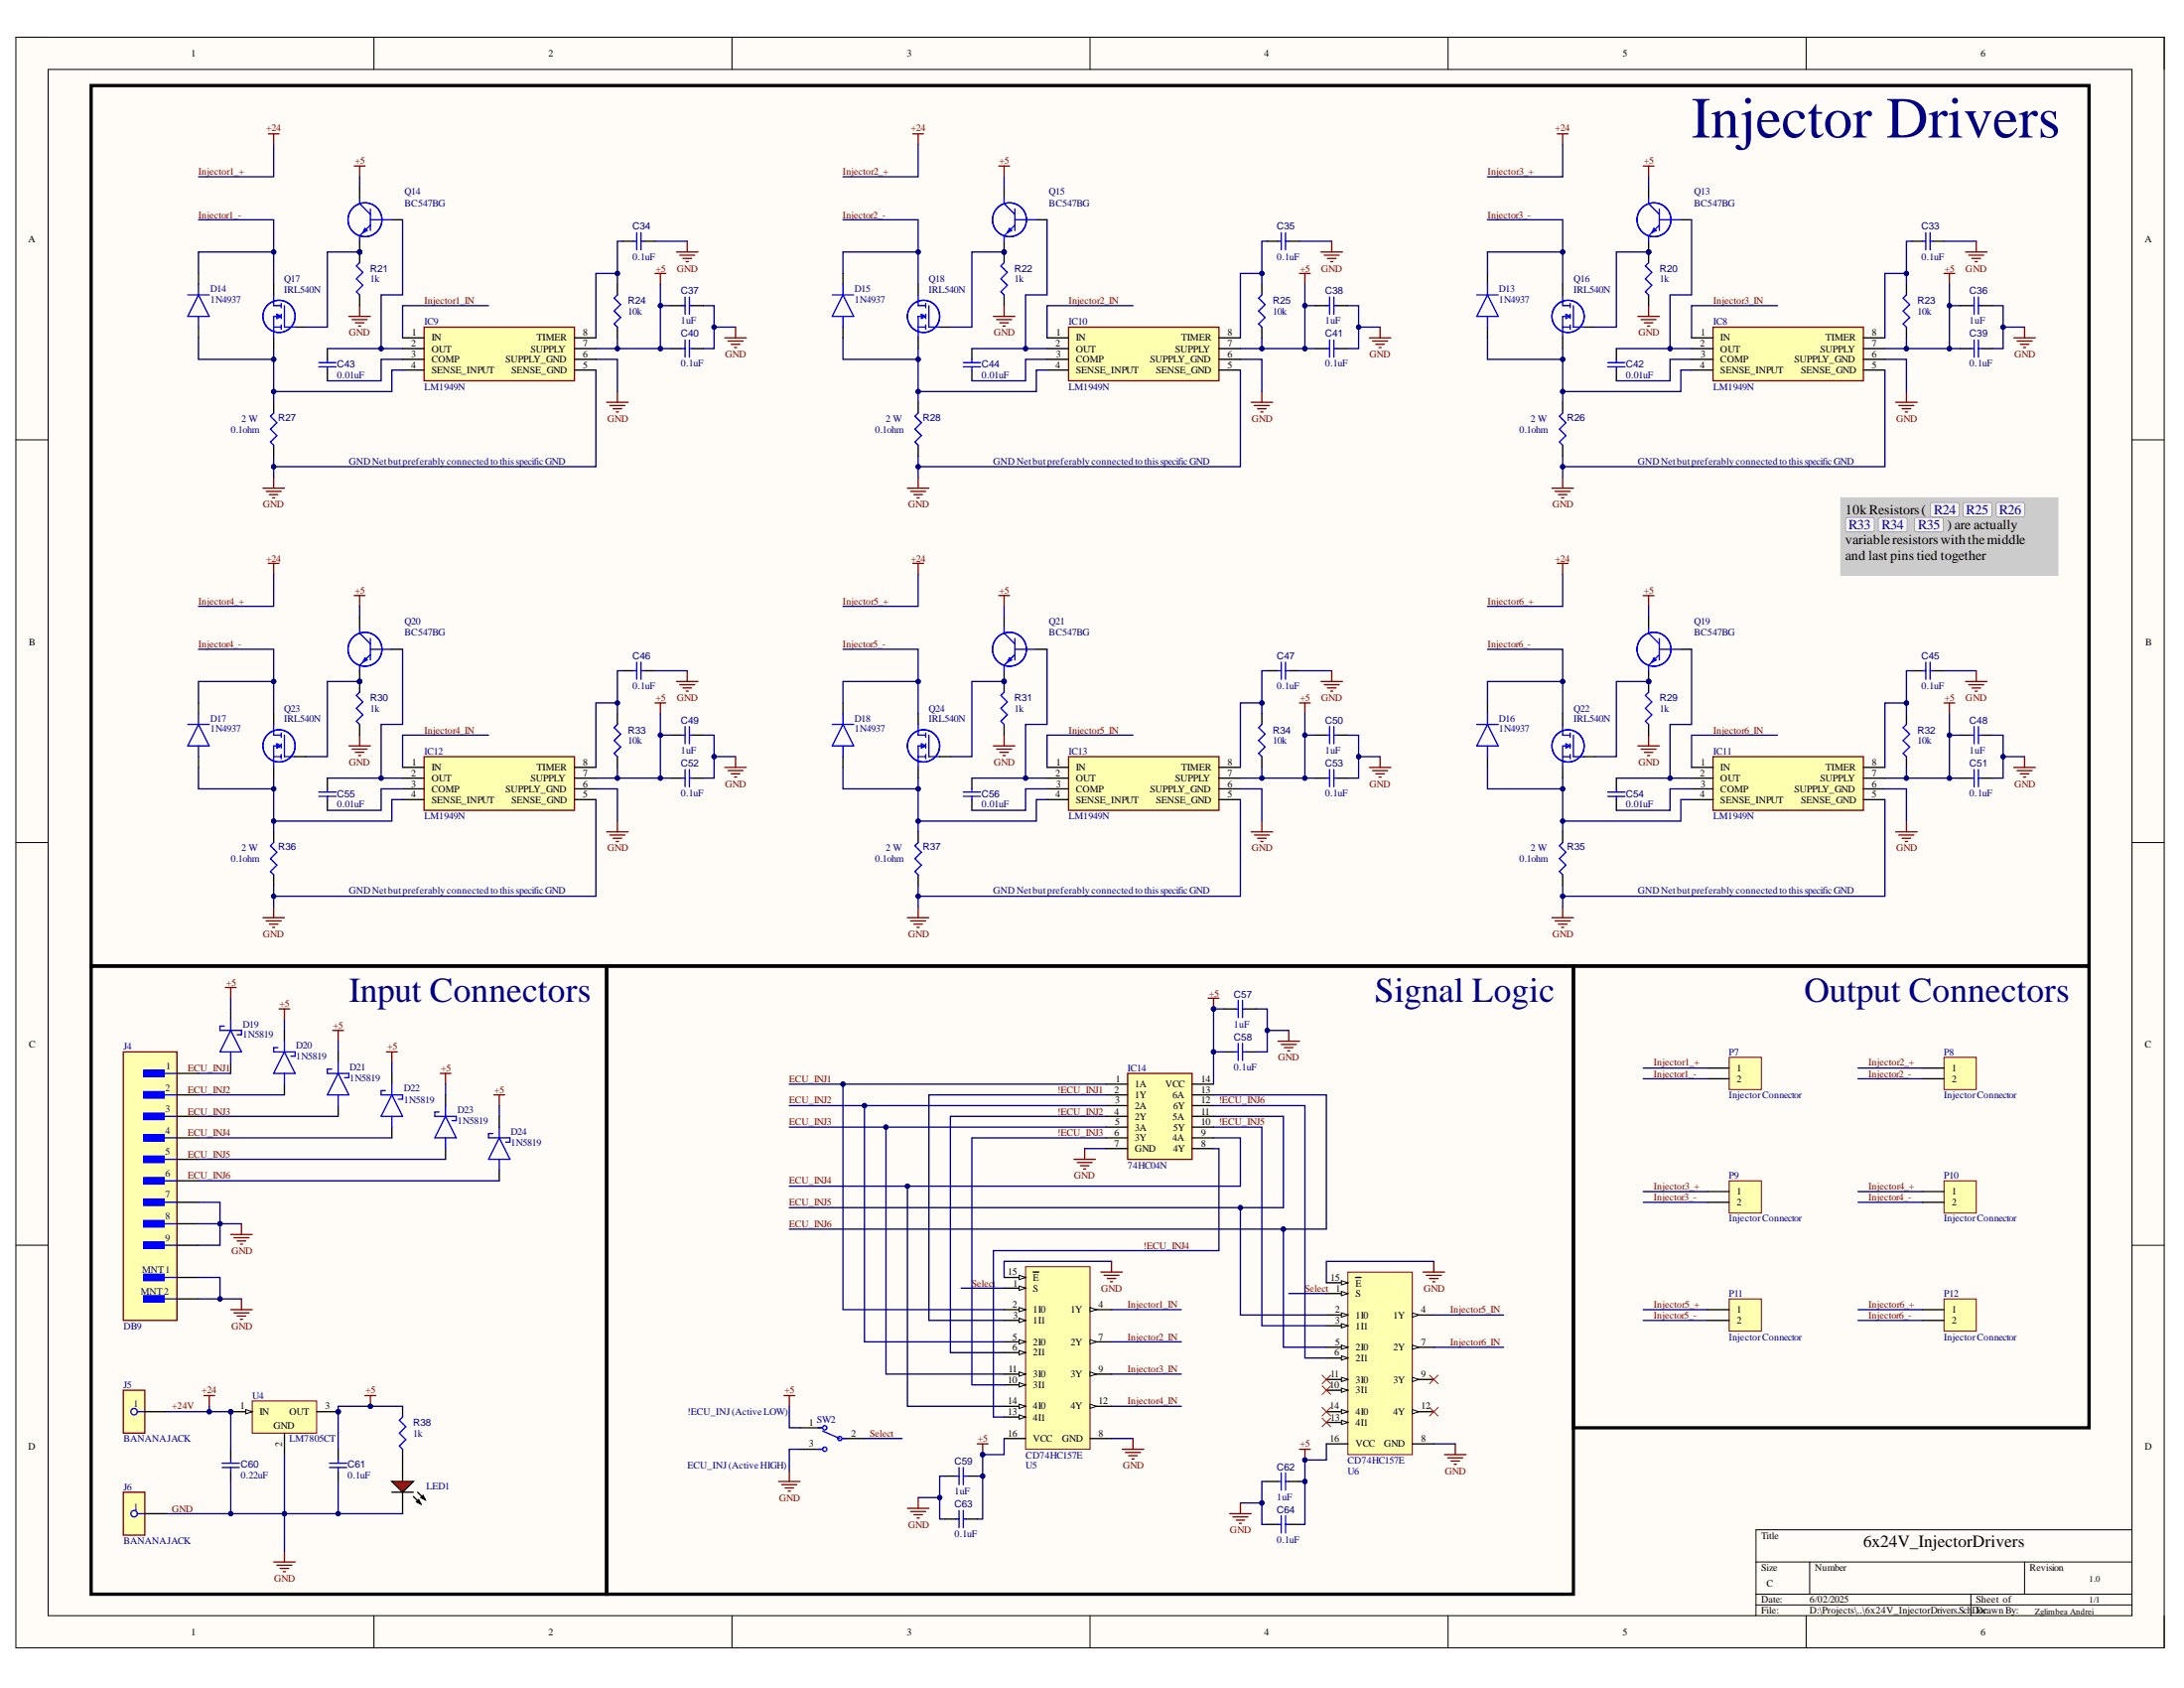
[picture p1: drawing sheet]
# Altium project 24V_InjectorDriver.PrjPcb
1 sheet, 96 parts. Net scope: global (net labels, ports and power ports of the same name join across sheets).

## Sheet 6x24V_InjectorDrivers.SchDoc: 6x24V_InjectorDrivers
size C; ApprovedBy: Zglimbea Andrei; CheckedBy: Zglimbea Andrei; Author: Zglimbea Andrei; DrawnBy: Zglimbea Andrei; Engineer: Zglimbea Andrei; DocumentNumber: 1/1; Revision: 1.0; SheetNumber: 1; SheetTotal: 1

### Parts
C33  value 0.1uF  [CAPC0402(1005)60_L]  (hidden comment: 100nF 12V)
C34  value 0.1uF  [CAPC0402(1005)60_L]  (hidden comment: 100nF 12V)
C35  value 0.1uF  [CAPC0402(1005)60_L]  (hidden comment: 100nF 12V)
C36  value 1uF  [CAPC0402(1005)60_L]  (hidden comment: 1uF 12V)
C37  value 1uF  [CAPC0402(1005)60_L]  (hidden comment: 1uF 12V)
C38  value 1uF  [CAPC0402(1005)60_L]  (hidden comment: 1uF 12V)
C39  value 0.1uF  [CAPC0402(1005)60_L]  (hidden comment: 100nF 12V)
C40  value 0.1uF  [CAPC0402(1005)60_L]  (hidden comment: 100nF 12V)
C41  value 0.1uF  [CAPC0402(1005)60_L]  (hidden comment: 100nF 12V)
C42  value 0.01uF  [CAPC0402(1005)60_L]  (hidden comment: 10nF 12V)
C43  value 0.01uF  [CAPC0402(1005)60_L]  (hidden comment: 10nF 12V)
C44  value 0.01uF  [CAPC0402(1005)60_L]  (hidden comment: 10nF 12V)
C45  value 0.1uF  [CAPC0402(1005)60_L]  (hidden comment: 100nF 12V)
C46  value 0.1uF  [CAPC0402(1005)60_L]  (hidden comment: 100nF 12V)
C47  value 0.1uF  [CAPC0402(1005)60_L]  (hidden comment: 100nF 12V)
C48  value 1uF  [CAPC0402(1005)60_L]  (hidden comment: 1uF 12V)
C49  value 1uF  [CAPC0402(1005)60_L]  (hidden comment: 1uF 12V)
C50  value 1uF  [CAPC0402(1005)60_L]  (hidden comment: 1uF 12V)
C51  value 0.1uF  [CAPC0402(1005)60_L]  (hidden comment: 100nF 12V)
C52  value 0.1uF  [CAPC0402(1005)60_L]  (hidden comment: 100nF 12V)
C53  value 0.1uF  [CAPC0402(1005)60_L]  (hidden comment: 100nF 12V)
C54  value 0.01uF  [CAPC0402(1005)60_L]  (hidden comment: 10nF 12V)
C55  value 0.01uF  [CAPC0402(1005)60_L]  (hidden comment: 10nF 12V)
C56  value 0.01uF  [CAPC0402(1005)60_L]  (hidden comment: 10nF 12V)
C57  value 1uF  [CAPC0402(1005)60_L]  (hidden comment: 1uF 12V)
C58  value 0.1uF  [CAPC0402(1005)60_L]  (hidden comment: 100nF 12V)
C59  value 1uF  [CAPC0402(1005)60_L]  (hidden comment: 1uF 12V)
C60  value 0.22uF  [CAPC0402(1005)60_L]  (hidden comment: 220nF 50V)
C61  value 0.1uF  [CAPC0402(1005)60_L]  (hidden comment: 100nF 50V)
C62  value 1uF  [CAPC0402(1005)60_L]  (hidden comment: 1uF 12V)
C63  value 0.1uF  [CAPC0402(1005)60_L]  (hidden comment: 100nF 12V)
C64  value 0.1uF  [CAPC0402(1005)60_L]  (hidden comment: 100nF 12V)
D13  1N4937  [DIOAD1413W86L463D238]
D14  1N4937  [DIOAD1413W86L463D238]
D15  1N4937  [DIOAD1413W86L463D238]
D16  1N4937  [DIOAD1413W86L463D238]
D17  1N4937  [DIOAD1413W86L463D238]
D18  1N4937  [DIOAD1413W86L463D238]
D19  1N5819  [DIOAD1410W86L470D235]
D20  1N5819  [DIOAD1410W86L470D235]
D21  1N5819  [DIOAD1410W86L470D235]
D22  1N5819  [DIOAD1410W86L470D235]
D23  1N5819  [DIOAD1410W86L470D235]
D24  1N5819  [DIOAD1410W86L470D235]
IC8  LM1949N  [DIP794W53P254L959H508Q8N]
IC9  LM1949N  [DIP794W53P254L959H508Q8N]
IC10  LM1949N  [DIP794W53P254L959H508Q8N]
IC11  LM1949N  [DIP794W53P254L959H508Q8N]
IC12  LM1949N  [DIP794W53P254L959H508Q8N]
IC13  LM1949N  [DIP794W53P254L959H508Q8N]
IC14  74HC04N  [DIP762W53P254L1902H420Q14N]
J4  DB9  [FP-190-009-163R001-MFG]
J5  BANANA JACK  [FP-1581-5-MFG]
J6  BANANA JACK  [FP-1581-5-MFG]
LED1  LED  [VISH-TLMX1100_V]  (value not drawn)
P7  Injector Connector  [HDR1X2]
P8  Injector Connector  [HDR1X2]
P9  Injector Connector  [HDR1X2]
P10  Injector Connector  [HDR1X2]
P11  Injector Connector  [HDR1X2]
P12  Injector Connector  [HDR1X2]
Q13  BC547BG  [BC547BG]
Q14  BC547BG  [BC547BG]
Q15  BC547BG  [BC547BG]
Q16  IRL540N  [TO254P469X1042X1967-3P]
Q17  IRL540N  [TO254P469X1042X1967-3P]
Q18  IRL540N  [TO254P469X1042X1967-3P]
Q19  BC547BG  [BC547BG]
Q20  BC547BG  [BC547BG]
Q21  BC547BG  [BC547BG]
Q22  IRL540N  [TO254P469X1042X1967-3P]
Q23  IRL540N  [TO254P469X1042X1967-3P]
Q24  IRL540N  [TO254P469X1042X1967-3P]
R20  value 1k  [RESC0402(1005)_L]  (hidden comment: 1k 0.5W)
R21  value 1k  [RESC0402(1005)_L]  (hidden comment: 1k 0.5W)
R22  value 1k  [RESC0402(1005)_L]  (hidden comment: 1k 0.5W)
R23  value 10k  [RESC0402(1005)_L]  (hidden comment: 10k 0.5W)
R24  value 10k  [RESC0402(1005)_L]  (hidden comment: 10k 0.5W)
R25  value 10k  [RESC0402(1005)_L]  (hidden comment: 10k 0.5W)
R26  value 0.1ohm  Power: 2 W  [RESC0402(1005)_L]  (hidden comment: 0.1Ohm 2W)
R27  value 0.1ohm  Power: 2 W  [RESC0402(1005)_L]  (hidden comment: 0.1Ohm 2W)
R28  value 0.1ohm  Power: 2 W  [RESC0402(1005)_L]  (hidden comment: 0.1Ohm 2W)
R29  value 1k  [RESC0402(1005)_L]  (hidden comment: 1k 0.5W)
R30  value 1k  [RESC0402(1005)_L]  (hidden comment: 1k 0.5W)
R31  value 1k  [RESC0402(1005)_L]  (hidden comment: 1k 0.5W)
R32  value 10k  [RESC0402(1005)_L]  (hidden comment: 10k 0.5W)
R33  value 10k  [RESC0402(1005)_L]  (hidden comment: 10k 0.5W)
R34  value 10k  [RESC0402(1005)_L]  (hidden comment: 10k 0.5W)
R35  value 0.1ohm  Power: 2 W  [RESC0402(1005)_L]  (hidden comment: 0.1Ohm 2W)
R36  value 0.1ohm  Power: 2 W  [RESC0402(1005)_L]  (hidden comment: 0.1Ohm 2W)
R37  value 0.1ohm  Power: 2 W  [RESC0402(1005)_L]  (hidden comment: 0.1Ohm 2W)
R38  value 1k  [RESC0402(1005)_L]  (hidden comment: 1k 0.5W)
SW2  SPDT SW  [FP-A101SYCB04-MFG]  (value not drawn)
U4  LM7805CT  [FAIR-TO-220-3]
U5  CD74HC157E  [N0016A]
U6  CD74HC157E  [N0016A]

### Blocks framed on the sheet
Injector Drivers: C33-C56 D13-D18 IC8-IC13 Q13-Q24 R20-R37
Input Connectors: C60 C61 D19-D24 J4-J6 LED1 R38 U4
Signal Logic: C57-C59 C62-C64 IC14 SW2 U5 U6
Output Connectors: P7-P12

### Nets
+5: C36.1 C37.1 C38.1 C39.1 C40.1 C41.1 C48.1 C49.1 C50.1 C51.1 C52.1 C53.1 C57.1 C58.1 C59.2 C61.1 C62.2 C63.2 C64.2 D19.1(K) D20.1(K) D21.1(K) D22.1(K) D23.1(K) D24.1(K) IC8.7(SUPPLY) IC9.7(SUPPLY) IC10.7(SUPPLY) IC11.7(SUPPLY) IC12.7(SUPPLY) IC13.7(SUPPLY) IC14.14(VCC) Q13.1(C) Q14.1(C) Q15.1(C) Q19.1(C) Q20.1(C) Q21.1(C) R23.1 R24.1 R25.1 R32.1 R33.1 R34.1 R38.2 SW2.1 U4.3(OUT) U5.16(VCC) U6.16(VCC)
+24V: C60.1 J5.1 P7.1 P8.1 P9.1 P10.1 P11.1 P12.1 U4.1(IN)  [also labelled +24, Injector1_+, Injector2_+, Injector3_+, Injector4_+, Injector5_+, Injector6_+]
GND: C33.2 C34.2 C35.2 C36.2 C37.2 C38.2 C39.2 C40.2 C41.2 C45.2 C46.2 C47.2 C48.2 C49.2 C50.2 C51.2 C52.2 C53.2 C57.2 C58.2 C59.1 C60.2 C61.2 C62.1 C63.1 C64.1 IC8.5(SENSE_GND) IC8.6(SUPPLY_GND) IC9.5(SENSE_GND) IC9.6(SUPPLY_GND) IC10.5(SENSE_GND) IC10.6(SUPPLY_GND) IC11.5(SENSE_GND) IC11.6(SUPPLY_GND) IC12.5(SENSE_GND) IC12.6(SUPPLY_GND) IC13.5(SENSE_GND) IC13.6(SUPPLY_GND) IC14.7(GND) J4.7 J4.8 J4.9 J4.10(MNT_1) J4.11(MNT_2) J6.1 LED1.2(K) R20.1 R21.1 R22.1 R26.1 R27.1 R28.1 R29.1 R30.1 R31.1 R35.1 R36.1 R37.1 SW2.3 U4.2(GND) U5.8(GND) U5.15(~{E}) U6.8(GND) U6.15(~{E})
!ECU_INJ1: IC14.2(1Y) U5.3(1I1)
!ECU_INJ2: IC14.4(2Y) U5.6(2I1)
!ECU_INJ3: IC14.6(3Y) IC14.12(6Y) SW2.2 U5.1(S) U5.10(3I1) U6.1(S) U6.6(2I1)  [also labelled !ECU_INJ6, Select]
!ECU_INJ4: IC14.8(4Y) U5.13(4I1)
!ECU_INJ5: IC14.10(5Y) U6.3(1I1)
ECU_INJ1: IC14.1(1A) U5.2(1I0)
ECU_INJ2: IC14.3(2A) U5.5(2I0)
ECU_INJ3: IC14.5(3A) U5.11(3I0)
ECU_INJ4: IC14.9(4A) U5.14(4I0)
ECU_INJ5: IC14.11(5A) U6.2(1I0)
ECU_INJ6: IC14.13(6A) U6.5(2I0)
Injector1_-: D14.1(K) P7.2 Q17.2(D)
Injector1_IN: IC9.1(IN) U5.4(1Y)
Injector2_-: D15.1(K) P8.2 Q18.2(D)
Injector2_IN: IC10.1(IN) U5.7(2Y)
Injector3_-: D13.1(K) P9.2 Q16.2(D)
Injector3_IN: IC8.1(IN) U5.9(3Y)
Injector4_-: D17.1(K) P10.2 Q23.2(D)
Injector4_IN: IC12.1(IN) U5.12(4Y)
Injector5_-: D18.1(K) P11.2 Q24.2(D)
Injector5_IN: IC13.1(IN) U6.4(1Y)
Injector6_-: D16.1(K) P12.2 Q22.2(D)
Injector6_IN: IC11.1(IN) U6.7(2Y)
NetC33_1: C33.1 IC8.8(TIMER) R23.2
NetC34_1: C34.1 IC9.8(TIMER) R24.2
NetC35_1: C35.1 IC10.8(TIMER) R25.2
NetC42_1: C42.1 IC8.2(OUT) Q13.2(B)
NetC42_2: C42.2 IC8.3(COMP)
NetC43_1: C43.1 IC9.2(OUT) Q14.2(B)
NetC43_2: C43.2 IC9.3(COMP)
NetC44_1: C44.1 IC10.2(OUT) Q15.2(B)
NetC44_2: C44.2 IC10.3(COMP)
NetC45_1: C45.1 IC11.8(TIMER) R32.2
NetC46_1: C46.1 IC12.8(TIMER) R33.2
NetC47_1: C47.1 IC13.8(TIMER) R34.2
NetC54_1: C54.1 IC11.2(OUT) Q19.2(B)
NetC54_2: C54.2 IC11.3(COMP)
NetC55_1: C55.1 IC12.2(OUT) Q20.2(B)
NetC55_2: C55.2 IC12.3(COMP)
NetC56_1: C56.1 IC13.2(OUT) Q21.2(B)
NetC56_2: C56.2 IC13.3(COMP)
NetD13_2: D13.2(A) IC8.4(SENSE_INPUT) Q16.3(S) R26.2
NetD14_2: D14.2(A) IC9.4(SENSE_INPUT) Q17.3(S) R27.2
NetD15_2: D15.2(A) IC10.4(SENSE_INPUT) Q18.3(S) R28.2
NetD16_2: D16.2(A) IC11.4(SENSE_INPUT) Q22.3(S) R35.2
NetD17_2: D17.2(A) IC12.4(SENSE_INPUT) Q23.3(S) R36.2
NetD18_2: D18.2(A) IC13.4(SENSE_INPUT) Q24.3(S) R37.2
NetD19_2: D19.2(A) J4.1
NetD20_2: D20.2(A) J4.2
NetD21_2: D21.2(A) J4.3
NetD22_2: D22.2(A) J4.4
NetD23_2: D23.2(A) J4.5
NetD24_2: D24.2(A) J4.6
NetLED1_1: LED1.1(A) R38.1
NetQ13_3: Q13.3(E) Q16.1(G) R20.2
NetQ14_3: Q14.3(E) Q17.1(G) R21.2
NetQ15_3: Q15.3(E) Q18.1(G) R22.2
NetQ19_3: Q19.3(E) Q22.1(G) R29.2
NetQ20_3: Q20.3(E) Q23.1(G) R30.2
NetQ21_3: Q21.3(E) Q24.1(G) R31.2

Not connected (* = marked no-connect by the designer): U6 9(3Y)* 10(3I1)* 11(3I0)* 12(4Y)* 13(4I1)* 14(4I0)*

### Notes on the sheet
- GND Net but preferably connected to this specific GND
- 10k Resistors ( @{"Id":"TSQDXGOK\KQQFMAID"} @{"Id":"TSQDXGOK\GEAGPPZL"} @{"Id":"TSQDXGOK\EAVMEJUE"} @{"Id":"TSQDXGOK\TWCAVPFB"} @{"Id":"TSQDXGOK\MDQLMFGI"}  @{"Id":"TSQDXGOK\PTTVLVSA"} ) are actually variable resistors with the middle and last pins tied together
- (near SW2) !ECU_INJ (Active LOW)
- (near SW2) ECU_INJ (Active HIGH)
- 6x24V_InjectorDrivers
- Zglimbea Andrei
- 1/1
- 1.0
- Labels drawn without touching a wire or pin: ECU_INJ1, ECU_INJ2, ECU_INJ3, ECU_INJ4, ECU_INJ5, ECU_INJ6
